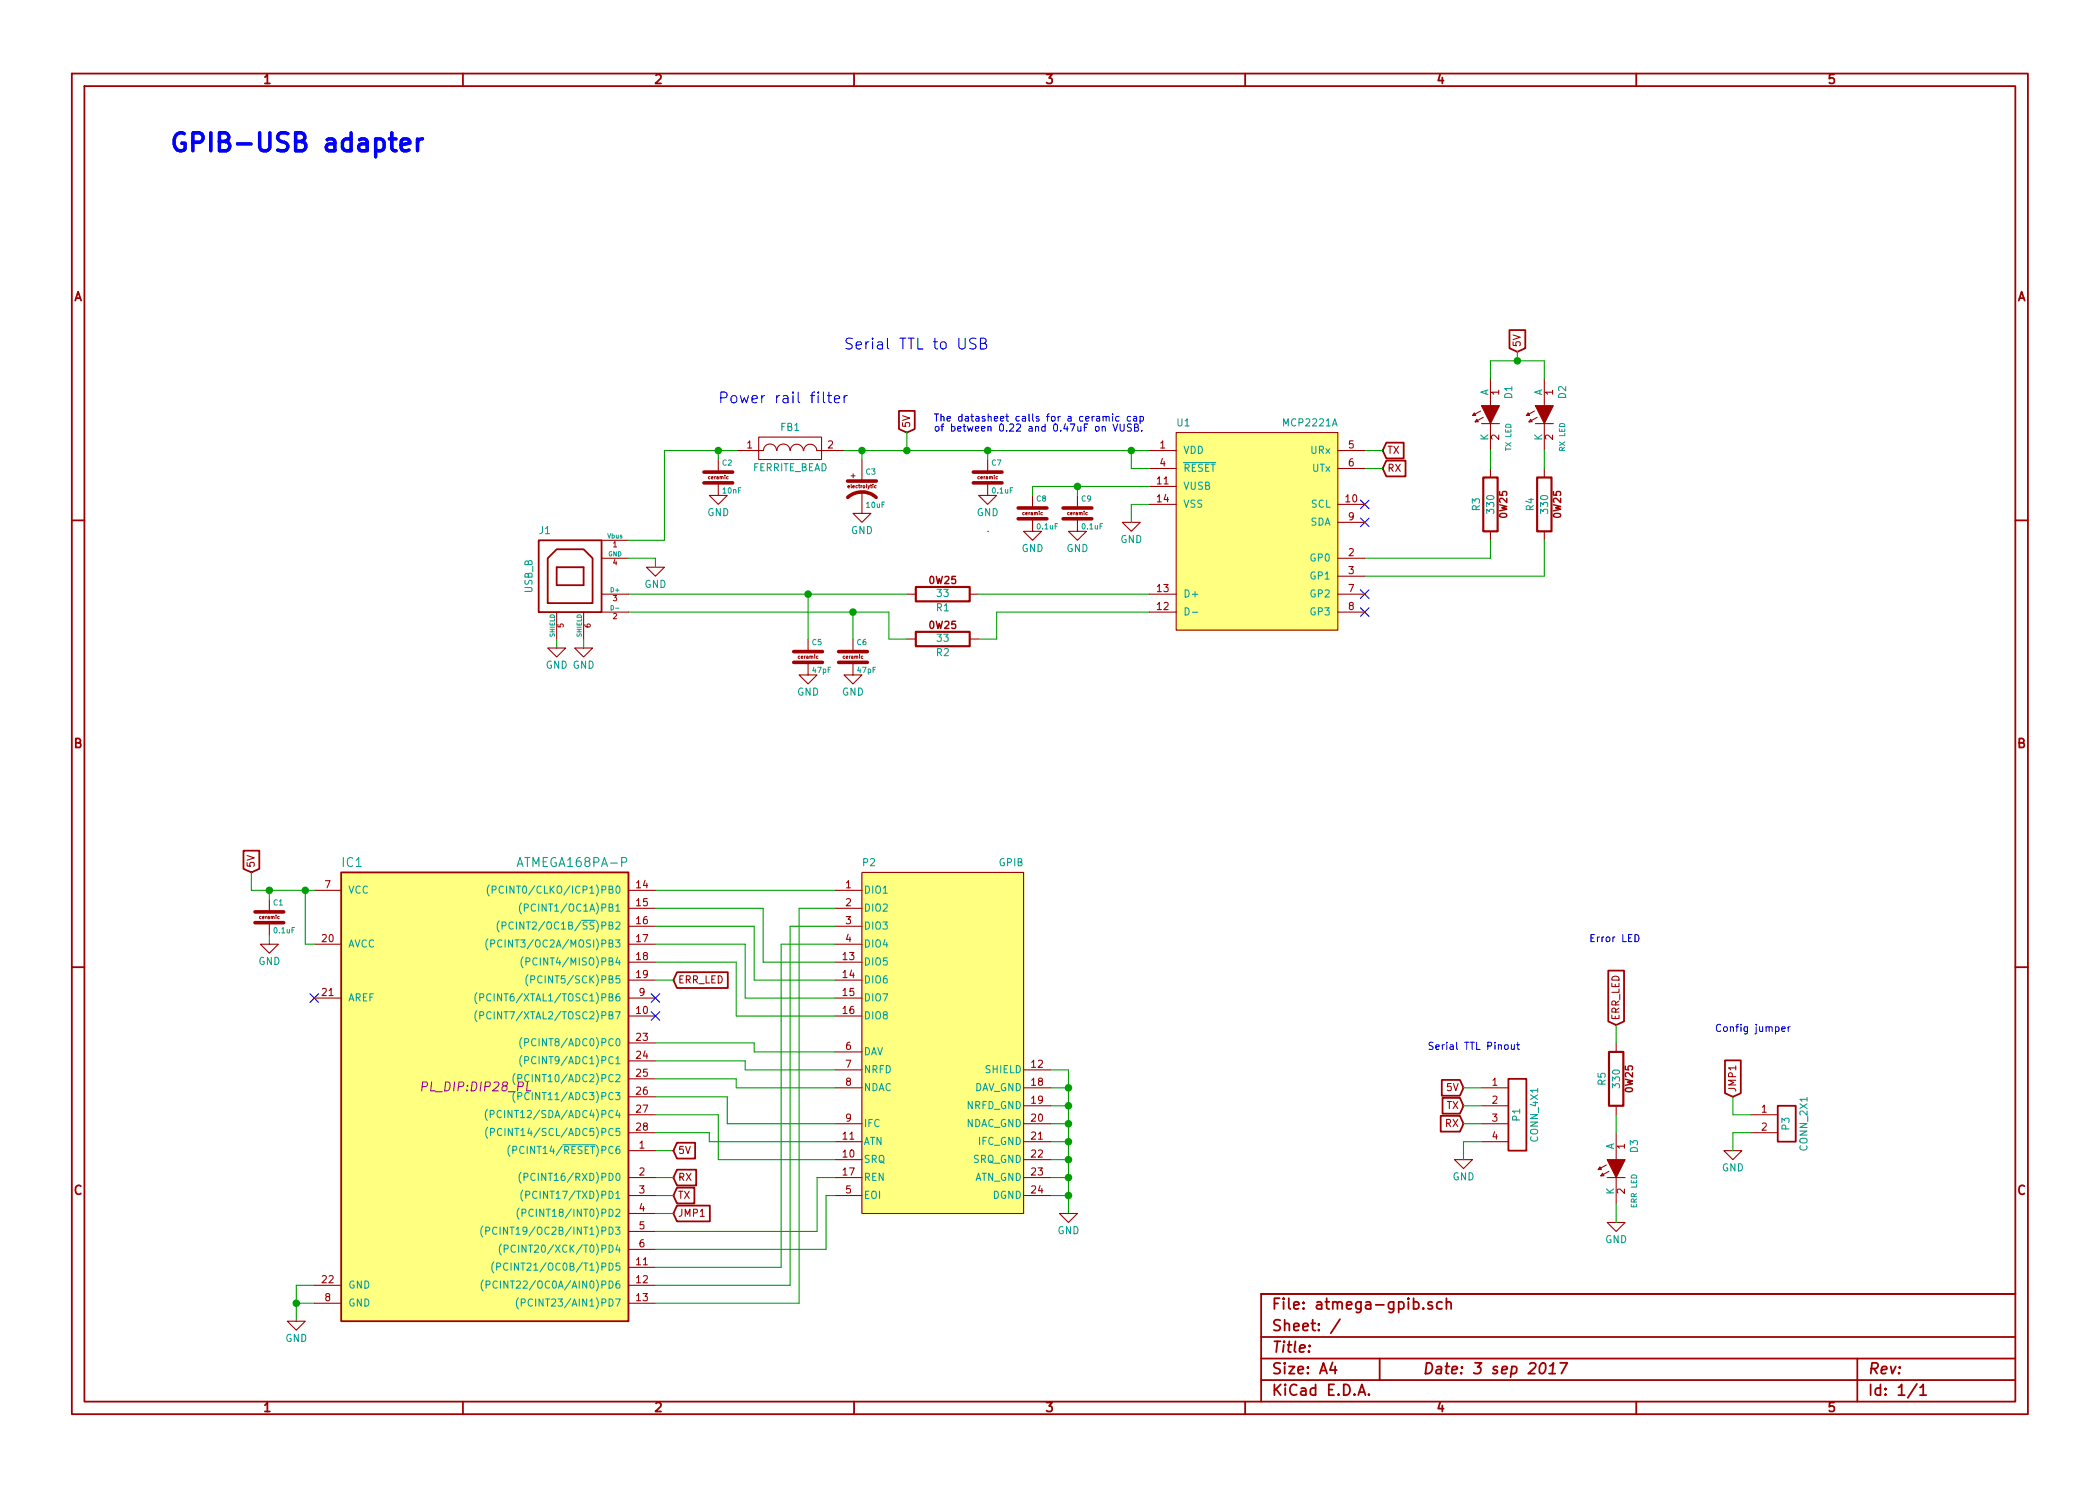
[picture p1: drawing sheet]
EESchema Schematic File Version 2
LIBS:PL_connectors
LIBS:PL_opamps
LIBS:PL_comms
LIBS:PL_microcontrollers
LIBS:PL_power
LIBS:PL_GPIB
LIBS:PL_switches
LIBS:PL_transistors
LIBS:PL_regulators
LIBS:PL_diodes
LIBS:PL_resistors
LIBS:PL_capacitors
LIBS:PL_switchers
LIBS:PL_opto
LIBS:PL_inductors
LIBS:PL_references
LIBS:PL_relays
LIBS:PL_displays
LIBS:PL_analog_ICs
LIBS:PL_mounting_holes
LIBS:PL_LEDs
LIBS:power
LIBS:device
LIBS:transistors
LIBS:conn
LIBS:linear
LIBS:regul
LIBS:74xx
LIBS:cmos4000
LIBS:adc-dac
LIBS:memory
LIBS:xilinx
LIBS:microcontrollers
LIBS:dsp
LIBS:microchip
LIBS:analog_switches
LIBS:motorola
LIBS:texas
LIBS:intel
LIBS:audio
LIBS:interface
LIBS:digital-audio
LIBS:philips
LIBS:display
LIBS:cypress
LIBS:siliconi
LIBS:opto
LIBS:atmel
LIBS:contrib
LIBS:valves
EELAYER 27 0
EELAYER END
$Descr A4 11693 8268
encoding utf-8
Sheet 1 1
Title ""
Date "3 sep 2017"
Rev ""
Comp ""
Comment1 ""
Comment2 ""
Comment3 ""
Comment4 ""
$EndDescr
Wire Wire Line
	3650 4950 4650 4950
Wire Wire Line
	5950 6650 5850 6650
Wire Wire Line
	5950 5950 5950 6750
Wire Wire Line
	5850 6550 5950 6550
Connection ~ 5950 6650
Wire Wire Line
	5850 6450 5950 6450
Connection ~ 5950 6550
Wire Wire Line
	5850 6350 5950 6350
Connection ~ 5950 6450
Wire Wire Line
	5850 6250 5950 6250
Connection ~ 5950 6350
Wire Wire Line
	5850 6150 5950 6150
Connection ~ 5950 6250
Wire Wire Line
	5850 6050 5950 6050
Connection ~ 5950 6150
Wire Wire Line
	5850 5950 5950 5950
Connection ~ 5950 6050
Text GLabel 3750 6650 2    40   Input ~ 0
TX
Text GLabel 3750 6550 2    40   Input ~ 0
RX
Wire Wire Line
	3650 6550 3750 6550
Wire Wire Line
	3650 6650 3750 6650
Wire Wire Line
	3750 6400 3650 6400
Wire Wire Line
	1650 7150 1650 7350
Wire Wire Line
	1650 7250 1750 7250
Wire Wire Line
	1650 7150 1750 7150
Connection ~ 1650 7250
NoConn ~ 1750 5550
Text GLabel 7700 2500 2    40   Input ~ 0
TX
Text GLabel 7700 2600 2    40   Input ~ 0
RX
Wire Wire Line
	7600 2500 7700 2500
Wire Wire Line
	7600 2600 7700 2600
Text GLabel 5050 2400 1    40   Input ~ 0
5V
$Comp
L C_CER C7
U 1 1
P 5500 2650
F 0 "C7" H 5520 2710 30  0000 L BNN
F 1 "0.1uF" H 5520 2590 30  0000 L TNN
F 2 "PL_capacitors:CERCAP_2_059B_0805" H 5538 2500 30  0001 C CNN
F 3 "" H 5500 2650 60  0000 C CNN
	1    5500 2650
	1    0    0    -1  
$EndComp
Wire Wire Line
	5500 2500 5500 2550
Connection ~ 5500 2500
Wire Wire Line
	5500 2750 5500 2750
Text GLabel 1400 4850 1    40   Input ~ 0
5V
$Comp
L C_CER C1
U 1 1
P 1500 5100
F 0 "C1" H 1520 5160 30  0000 L BNN
F 1 "0.1uF" H 1520 5040 30  0000 L TNN
F 2 "PL_capacitors:CERCAP_2_059B_0805" H 1538 4950 30  0001 C CNN
F 3 "" H 1500 5100 60  0000 C CNN
	1    1500 5100
	1    0    0    -1  
$EndComp
Wire Wire Line
	1500 4950 1500 5000
Connection ~ 1500 4950
Wire Wire Line
	1500 5250 1500 5200
Wire Wire Line
	1400 4950 1400 4850
$Comp
L GPIB P2
U 1 1
P 5250 5750
F 0 "P2" H 4800 6700 40  0000 L CNN
F 1 "GPIB" H 5700 6700 40  0000 R CNN
F 2 "gpib_conn_male:gpib_conn_male" H 4850 5850 60  0001 C CNN
F 3 "" H 4850 5850 60  0000 C CNN
	1    5250 5750
	1    0    0    -1  
$EndComp
$Comp
L ATMEGA168PA-P IC1
U 1 1
P 2650 6050
F 0 "IC1" H 1900 7300 50  0000 L CNN
F 1 "ATMEGA168PA-P" H 3500 7300 50  0000 R CNN
F 2 "PL_DIP:DIP28_PL" H 2650 6050 50  0000 C CIN
F 3 "" H 2650 6050 50  0000 C CNN
	1    2650 6050
	1    0    0    -1  
$EndComp
$Comp
L FERRITE_BEAD FB1
U 1 1
P 4400 2500
F 0 "FB1" H 4400 2625 40  0000 C CNN
F 1 "FERRITE_BEAD" H 4400 2400 40  0000 C CNN
F 2 "PL_inductors:FERRITE_AXIAL_04_069A" H 4400 2500 60  0001 C CNN
F 3 "" H 4400 2500 60  0000 C CNN
	1    4400 2500
	1    0    0    -1  
$EndComp
$Comp
L C_CER C2
U 1 1
P 4000 2650
F 0 "C2" H 4020 2710 30  0000 L BNN
F 1 "10nF" H 4020 2590 30  0000 L TNN
F 2 "PL_capacitors:CERCAP_2_059B_0805" H 4038 2500 30  0001 C CNN
F 3 "" H 4000 2650 60  0000 C CNN
	1    4000 2650
	1    0    0    -1  
$EndComp
Wire Wire Line
	3700 2500 4100 2500
Wire Wire Line
	4000 2550 4000 2500
Connection ~ 4000 2500
$Comp
L R_0W25 R1
U 1 1
P 5250 3300
F 0 "R1" V 5330 3300 40  0000 C CNN
F 1 "33" V 5250 3300 40  0000 C CNN
F 2 "PL_resistors:R_AXIAL_0W25_059A_PL" V 5180 3300 30  0001 C CNN
F 3 "" H 5250 3300 30  0000 C CNN
	1    5250 3300
	0    1    1    0   
$EndComp
$Comp
L R_0W25 R2
U 1 1
P 5250 3550
F 0 "R2" V 5330 3550 40  0000 C CNN
F 1 "33" V 5250 3550 40  0000 C CNN
F 2 "PL_resistors:R_AXIAL_0W25_059A_PL" V 5180 3550 30  0001 C CNN
F 3 "" H 5250 3550 30  0000 C CNN
	1    5250 3550
	0    1    1    0   
$EndComp
Wire Wire Line
	3500 3300 5050 3300
Wire Wire Line
	3500 3400 4950 3400
Wire Wire Line
	4950 3400 4950 3550
Wire Wire Line
	4950 3550 5050 3550
Wire Wire Line
	5450 3300 6400 3300
Wire Wire Line
	5550 3400 6400 3400
Wire Wire Line
	5550 3400 5550 3550
Wire Wire Line
	5550 3550 5450 3550
$Comp
L C_CER C5
U 1 1
P 4500 3650
F 0 "C5" H 4520 3710 30  0000 L BNN
F 1 "47pF" H 4520 3590 30  0000 L TNN
F 2 "PL_capacitors:CERCAP_2_059B_0805" H 4538 3500 30  0001 C CNN
F 3 "" H 4500 3650 60  0000 C CNN
	1    4500 3650
	1    0    0    -1  
$EndComp
$Comp
L C_CER C6
U 1 1
P 4750 3650
F 0 "C6" H 4770 3710 30  0000 L BNN
F 1 "47pF" H 4770 3590 30  0000 L TNN
F 2 "PL_capacitors:CERCAP_2_059B_0805" H 4788 3500 30  0001 C CNN
F 3 "" H 4750 3650 60  0000 C CNN
	1    4750 3650
	1    0    0    -1  
$EndComp
Wire Wire Line
	4500 3550 4500 3300
Wire Wire Line
	4750 3550 4750 3400
$Comp
L GND #PWR01
U 1 1
P 5950 6750
F 0 "#PWR01" H 5950 6550 50  0001 C CNN
F 1 "GND" H 5950 6650 40  0000 C CNN
F 2 "" H 5950 6750 50  0000 C CNN
F 3 "" H 5950 6750 50  0000 C CNN
	1    5950 6750
	1    0    0    -1  
$EndComp
$Comp
L GND #PWR02
U 1 1
P 3650 3150
F 0 "#PWR02" H 3650 2950 50  0001 C CNN
F 1 "GND" H 3650 3050 40  0000 C CNN
F 2 "" H 3650 3150 50  0000 C CNN
F 3 "" H 3650 3150 50  0000 C CNN
	1    3650 3150
	1    0    0    -1  
$EndComp
$Comp
L GND #PWR03
U 1 1
P 4500 3750
F 0 "#PWR03" H 4500 3550 50  0001 C CNN
F 1 "GND" H 4500 3650 40  0000 C CNN
F 2 "" H 4500 3750 50  0000 C CNN
F 3 "" H 4500 3750 50  0000 C CNN
	1    4500 3750
	1    0    0    -1  
$EndComp
$Comp
L GND #PWR04
U 1 1
P 4750 3750
F 0 "#PWR04" H 4750 3550 50  0001 C CNN
F 1 "GND" H 4750 3650 40  0000 C CNN
F 2 "" H 4750 3750 50  0000 C CNN
F 3 "" H 4750 3750 50  0000 C CNN
	1    4750 3750
	1    0    0    -1  
$EndComp
$Comp
L GND #PWR05
U 1 1
P 5500 2750
F 0 "#PWR05" H 5500 2550 50  0001 C CNN
F 1 "GND" H 5500 2650 40  0000 C CNN
F 2 "" H 5500 2750 50  0000 C CNN
F 3 "" H 5500 2750 50  0000 C CNN
	1    5500 2750
	1    0    0    -1  
$EndComp
$Comp
L GND #PWR06
U 1 1
P 4000 2750
F 0 "#PWR06" H 4000 2550 50  0001 C CNN
F 1 "GND" H 4000 2650 40  0000 C CNN
F 2 "" H 4000 2750 50  0000 C CNN
F 3 "" H 4000 2750 50  0000 C CNN
	1    4000 2750
	1    0    0    -1  
$EndComp
$Comp
L GND #PWR07
U 1 1
P 1650 7350
F 0 "#PWR07" H 1650 7150 50  0001 C CNN
F 1 "GND" H 1650 7250 40  0000 C CNN
F 2 "" H 1650 7350 50  0000 C CNN
F 3 "" H 1650 7350 50  0000 C CNN
	1    1650 7350
	1    0    0    -1  
$EndComp
$Comp
L GND #PWR08
U 1 1
P 1500 5250
F 0 "#PWR08" H 1500 5050 50  0001 C CNN
F 1 "GND" H 1500 5150 40  0000 C CNN
F 2 "" H 1500 5250 50  0000 C CNN
F 3 "" H 1500 5250 50  0000 C CNN
	1    1500 5250
	1    0    0    -1  
$EndComp
$Comp
L C_EL C3
U 1 1
P 4800 2700
F 0 "C3" H 4820 2760 30  0000 L BNN
F 1 "10uF" H 4820 2610 30  0000 L TNN
F 2 "PL_capacitors:ELCAP_10_20_V_059A" H 4838 2550 30  0001 C CNN
F 3 "" H 4800 2700 60  0000 C CNN
	1    4800 2700
	1    0    0    -1  
$EndComp
$Comp
L GND #PWR09
U 1 1
P 4800 2850
F 0 "#PWR09" H 4800 2650 50  0001 C CNN
F 1 "GND" H 4800 2750 40  0000 C CNN
F 2 "" H 4800 2850 50  0000 C CNN
F 3 "" H 4800 2850 50  0000 C CNN
	1    4800 2850
	1    0    0    -1  
$EndComp
Wire Wire Line
	4800 2550 4800 2500
Connection ~ 4800 2500
Wire Wire Line
	4700 2500 6400 2500
Wire Wire Line
	5050 2500 5050 2400
Connection ~ 4500 3300
Connection ~ 4750 3400
$Comp
L LED D1
U 1 1
P 8300 2300
F 0 "D1" H 8175 2400 40  0000 C CNN
F 1 "TX LED" H 8425 2400 30  0000 C CNN
F 2 "PL_LEDs:LED_3MM_069A" H 8300 2300 60  0001 C CNN
F 3 "" H 8300 2300 60  0000 C CNN
	1    8300 2300
	0    1    1    0   
$EndComp
$Comp
L R_0W25 R3
U 1 1
P 8300 2800
F 0 "R3" V 8380 2800 40  0000 C CNN
F 1 "330" V 8300 2800 40  0000 C CNN
F 2 "PL_resistors:R_AXIAL_0W25_059A_PL" V 8230 2800 30  0001 C CNN
F 3 "" H 8300 2800 30  0000 C CNN
	1    8300 2800
	-1   0    0    1   
$EndComp
Wire Wire Line
	8300 2100 8300 2000
Wire Wire Line
	8300 2600 8300 2500
Wire Wire Line
	8300 3000 8300 3100
Wire Wire Line
	8300 3100 7600 3100
$Comp
L LED D2
U 1 1
P 8600 2300
F 0 "D2" H 8475 2400 40  0000 C CNN
F 1 "RX LED" H 8725 2400 30  0000 C CNN
F 2 "PL_LEDs:LED_3MM_069A" H 8600 2300 60  0001 C CNN
F 3 "" H 8600 2300 60  0000 C CNN
	1    8600 2300
	0    1    1    0   
$EndComp
$Comp
L R_0W25 R4
U 1 1
P 8600 2800
F 0 "R4" V 8680 2800 40  0000 C CNN
F 1 "330" V 8600 2800 40  0000 C CNN
F 2 "PL_resistors:R_AXIAL_0W25_059A_PL" V 8530 2800 30  0001 C CNN
F 3 "" H 8600 2800 30  0000 C CNN
	1    8600 2800
	-1   0    0    1   
$EndComp
Wire Wire Line
	8600 2000 8600 2100
Wire Wire Line
	8600 2600 8600 2500
Wire Wire Line
	8600 3000 8600 3200
Wire Wire Line
	8600 3200 7600 3200
Text GLabel 8450 1950 1    40   Input ~ 0
5V
Wire Wire Line
	8300 2000 8600 2000
Wire Wire Line
	8450 2000 8450 1950
Connection ~ 8450 2000
Text Notes 4000 2250 0    60   ~ 0
Power rail filter
Text Notes 4700 1950 0    60   ~ 0
Serial TTL to USB
Text GLabel 3750 6400 2    40   Input ~ 0
5V
Wire Wire Line
	1400 4950 1750 4950
Wire Wire Line
	1700 4950 1700 5250
Connection ~ 1700 4950
Wire Wire Line
	4200 5450 4650 5450
Wire Wire Line
	4150 5550 4650 5550
Wire Wire Line
	4100 5650 4650 5650
Wire Wire Line
	1700 5250 1750 5250
$Comp
L GND #PWR010
U 1 1
P 6300 2900
F 0 "#PWR010" H 6300 2700 50  0001 C CNN
F 1 "GND" H 6300 2800 40  0000 C CNN
F 2 "" H 6300 2900 50  0000 C CNN
F 3 "" H 6300 2900 50  0000 C CNN
	1    6300 2900
	1    0    0    -1  
$EndComp
$Comp
L C_CER C9
U 1 1
P 6000 2850
F 0 "C9" H 6020 2910 30  0000 L BNN
F 1 "0.1uF" H 6020 2790 30  0000 L TNN
F 2 "PL_capacitors:CERCAP_2_059B_0805" H 6038 2700 30  0001 C CNN
F 3 "" H 6000 2850 60  0000 C CNN
	1    6000 2850
	1    0    0    -1  
$EndComp
Wire Wire Line
	6000 2950 6000 2950
$Comp
L GND #PWR011
U 1 1
P 6000 2950
F 0 "#PWR011" H 6000 2750 50  0001 C CNN
F 1 "GND" H 6000 2850 40  0000 C CNN
F 2 "" H 6000 2950 50  0000 C CNN
F 3 "" H 6000 2950 50  0000 C CNN
	1    6000 2950
	1    0    0    -1  
$EndComp
Wire Wire Line
	6000 2700 6000 2750
$Comp
L C_CER C8
U 1 1
P 5750 2850
F 0 "C8" H 5770 2910 30  0000 L BNN
F 1 "0.1uF" H 5770 2790 30  0000 L TNN
F 2 "PL_capacitors:CERCAP_2_059B_0805" H 5788 2700 30  0001 C CNN
F 3 "" H 5750 2850 60  0000 C CNN
	1    5750 2850
	1    0    0    -1  
$EndComp
Wire Wire Line
	5750 2950 5750 2950
$Comp
L GND #PWR012
U 1 1
P 5750 2950
F 0 "#PWR012" H 5750 2750 50  0001 C CNN
F 1 "GND" H 5750 2850 40  0000 C CNN
F 2 "" H 5750 2950 50  0000 C CNN
F 3 "" H 5750 2950 50  0000 C CNN
	1    5750 2950
	1    0    0    -1  
$EndComp
Wire Wire Line
	5500 2950 5500 2950
Wire Wire Line
	5750 2700 5750 2750
Connection ~ 6000 2700
Text Notes 5200 2350 0    40   ~ 0
The datasheet calls for a ceramic cap\nof between 0.22 and 0.47uF on VUSB.
NoConn ~ 7600 2800
NoConn ~ 7600 2900
NoConn ~ 7600 3300
NoConn ~ 7600 3400
Wire Wire Line
	6400 2800 6300 2800
Wire Wire Line
	6300 2800 6300 2900
$Comp
L USB_B J1
U 1 1
P 3150 3200
F 0 "J1" H 3000 3450 40  0000 L CNN
F 1 "USB_B" V 2950 3200 40  0000 C CNN
F 2 "" H 3200 3050 60  0000 C CNN
F 3 "" H 3200 3050 60  0000 C CNN
	1    3150 3200
	1    0    0    -1  
$EndComp
Wire Wire Line
	3650 3150 3650 3100
Wire Wire Line
	3650 3100 3500 3100
Wire Wire Line
	3700 2500 3700 3000
Wire Wire Line
	3700 3000 3500 3000
Connection ~ 5050 2500
$Comp
L GND #PWR013
U 1 1
P 3250 3600
F 0 "#PWR013" H 3250 3400 50  0001 C CNN
F 1 "GND" H 3250 3500 40  0000 C CNN
F 2 "" H 3250 3600 50  0000 C CNN
F 3 "" H 3250 3600 50  0000 C CNN
	1    3250 3600
	1    0    0    -1  
$EndComp
$Comp
L GND #PWR014
U 1 1
P 3100 3600
F 0 "#PWR014" H 3100 3400 50  0001 C CNN
F 1 "GND" H 3100 3500 40  0000 C CNN
F 2 "" H 3100 3600 50  0000 C CNN
F 3 "" H 3100 3600 50  0000 C CNN
	1    3100 3600
	1    0    0    -1  
$EndComp
Wire Wire Line
	3100 3550 3100 3600
Wire Wire Line
	3250 3550 3250 3600
Wire Wire Line
	4650 6350 3950 6350
Wire Wire Line
	3950 6350 3950 6300
Wire Wire Line
	3950 6300 3650 6300
Wire Wire Line
	4650 6450 4000 6450
Wire Wire Line
	4000 6450 4000 6200
Wire Wire Line
	4000 6200 3650 6200
Wire Wire Line
	4650 6250 4050 6250
Wire Wire Line
	4050 6250 4050 6100
Wire Wire Line
	4050 6100 3650 6100
Wire Wire Line
	4650 6050 4100 6050
Wire Wire Line
	4100 6050 4100 6000
Wire Wire Line
	4100 6000 3650 6000
Wire Wire Line
	4650 5950 4150 5950
Wire Wire Line
	4150 5950 4150 5900
Wire Wire Line
	4150 5900 3650 5900
Wire Wire Line
	4650 5850 4200 5850
Wire Wire Line
	4200 5850 4200 5800
Wire Wire Line
	4200 5800 3650 5800
Wire Wire Line
	4650 6650 4600 6650
Wire Wire Line
	4600 6650 4600 6950
Wire Wire Line
	4600 6950 3650 6950
Wire Wire Line
	4650 6550 4550 6550
Wire Wire Line
	4550 6550 4550 6850
Wire Wire Line
	4550 6850 3650 6850
Text GLabel 3750 6750 2    40   Input ~ 0
JMP1
Wire Wire Line
	3650 6750 3750 6750
NoConn ~ 3650 5550
NoConn ~ 3650 5650
Text GLabel 3750 5450 2    40   Input ~ 0
ERR_LED
Wire Wire Line
	3750 5450 3650 5450
Wire Wire Line
	4100 5650 4100 5350
Wire Wire Line
	4100 5350 3650 5350
Wire Wire Line
	4150 5550 4150 5250
Wire Wire Line
	4150 5250 3650 5250
Wire Wire Line
	4200 5450 4200 5150
Wire Wire Line
	4200 5150 3650 5150
Wire Wire Line
	4650 5350 4250 5350
Wire Wire Line
	4250 5350 4250 5050
Wire Wire Line
	4250 5050 3650 5050
Wire Wire Line
	4650 5250 4350 5250
Wire Wire Line
	4350 5250 4350 7050
Wire Wire Line
	4350 7050 3650 7050
Wire Wire Line
	4650 5150 4400 5150
Wire Wire Line
	4400 5150 4400 7150
Wire Wire Line
	4400 7150 3650 7150
Wire Wire Line
	4650 5050 4450 5050
Wire Wire Line
	4450 5050 4450 7250
Wire Wire Line
	4450 7250 3650 7250
$Comp
L LED D3
U 1 1
P 9000 6500
F 0 "D3" H 8875 6600 40  0000 C CNN
F 1 "ERR LED" H 9125 6600 30  0000 C CNN
F 2 "PL_LEDs:LED_3MM_069A" H 9000 6500 60  0001 C CNN
F 3 "" H 9000 6500 60  0000 C CNN
	1    9000 6500
	0    1    1    0   
$EndComp
$Comp
L R_0W25 R5
U 1 1
P 9000 6000
F 0 "R5" V 9080 6000 40  0000 C CNN
F 1 "330" V 9000 6000 40  0000 C CNN
F 2 "PL_resistors:R_AXIAL_0W25_059A_PL" V 8930 6000 30  0001 C CNN
F 3 "" H 9000 6000 30  0000 C CNN
	1    9000 6000
	-1   0    0    1   
$EndComp
Wire Wire Line
	9000 6300 9000 6200
Text GLabel 9000 5700 1    40   Input ~ 0
ERR_LED
Wire Wire Line
	9000 5800 9000 5700
$Comp
L GND #PWR015
U 1 1
P 9000 6800
F 0 "#PWR015" H 9000 6600 50  0001 C CNN
F 1 "GND" H 9000 6700 40  0000 C CNN
F 2 "" H 9000 6800 50  0000 C CNN
F 3 "" H 9000 6800 50  0000 C CNN
	1    9000 6800
	1    0    0    -1  
$EndComp
Wire Wire Line
	9000 6700 9000 6800
Text GLabel 9650 6100 1    40   Input ~ 0
JMP1
$Comp
L CONN_2X1 P3
U 1 1
P 9950 6250
F 0 "P3" V 9950 6250 40  0000 C CNN
F 1 "CONN_2X1" V 10050 6250 40  0000 C CNN
F 2 "~" H 10000 6250 60  0000 C CNN
F 3 "~" H 10000 6250 60  0000 C CNN
	1    9950 6250
	1    0    0    -1  
$EndComp
$Comp
L GND #PWR016
U 1 1
P 9650 6400
F 0 "#PWR016" H 9650 6200 50  0001 C CNN
F 1 "GND" H 9650 6300 40  0000 C CNN
F 2 "" H 9650 6400 50  0000 C CNN
F 3 "" H 9650 6400 50  0000 C CNN
	1    9650 6400
	1    0    0    -1  
$EndComp
Wire Wire Line
	9750 6300 9650 6300
Wire Wire Line
	9650 6300 9650 6400
Wire Wire Line
	9750 6200 9650 6200
Wire Wire Line
	9650 6200 9650 6100
Text Notes 8850 5250 0    40   ~ 0
Error LED
Text Notes 9550 5750 0    40   ~ 0
Config jumper
$Comp
L CONN_4X1 P1
U 1 1
P 8450 6200
F 0 "P1" V 8450 6200 40  0000 C CNN
F 1 "CONN_4X1" V 8550 6200 40  0000 C CNN
F 2 "~" H 8500 6300 60  0000 C CNN
F 3 "~" H 8500 6300 60  0000 C CNN
	1    8450 6200
	1    0    0    -1  
$EndComp
Text Notes 7950 5850 0    40   ~ 0
Serial TTL Pinout
Text GLabel 8150 6050 0    40   Input ~ 0
5V
Text GLabel 8150 6150 0    40   Input ~ 0
TX
Text GLabel 8150 6250 0    40   Input ~ 0
RX
$Comp
L GND #PWR017
U 1 1
P 8150 6450
F 0 "#PWR017" H 8150 6250 50  0001 C CNN
F 1 "GND" H 8150 6350 40  0000 C CNN
F 2 "" H 8150 6450 50  0000 C CNN
F 3 "" H 8150 6450 50  0000 C CNN
	1    8150 6450
	1    0    0    -1  
$EndComp
Wire Wire Line
	8150 6050 8250 6050
Wire Wire Line
	8150 6150 8250 6150
Wire Wire Line
	8150 6250 8250 6250
Wire Wire Line
	8250 6350 8150 6350
Wire Wire Line
	8150 6350 8150 6450
$Comp
L MCP2221A U1
U 1 1
P 7000 2900
F 0 "U1" H 6550 3450 40  0000 L CNN
F 1 "MCP2221A" H 7450 3450 40  0000 R CNN
F 2 "~" H 7000 2900 60  0000 C CNN
F 3 "~" H 7000 2900 60  0000 C CNN
	1    7000 2900
	1    0    0    -1  
$EndComp
Wire Wire Line
	6400 2600 6300 2600
Wire Wire Line
	6300 2600 6300 2500
Connection ~ 6300 2500
Wire Wire Line
	5750 2700 6400 2700
Text Notes 950  850  0    100  ~ 20
GPIB-USB adapter
$EndSCHEMATC
